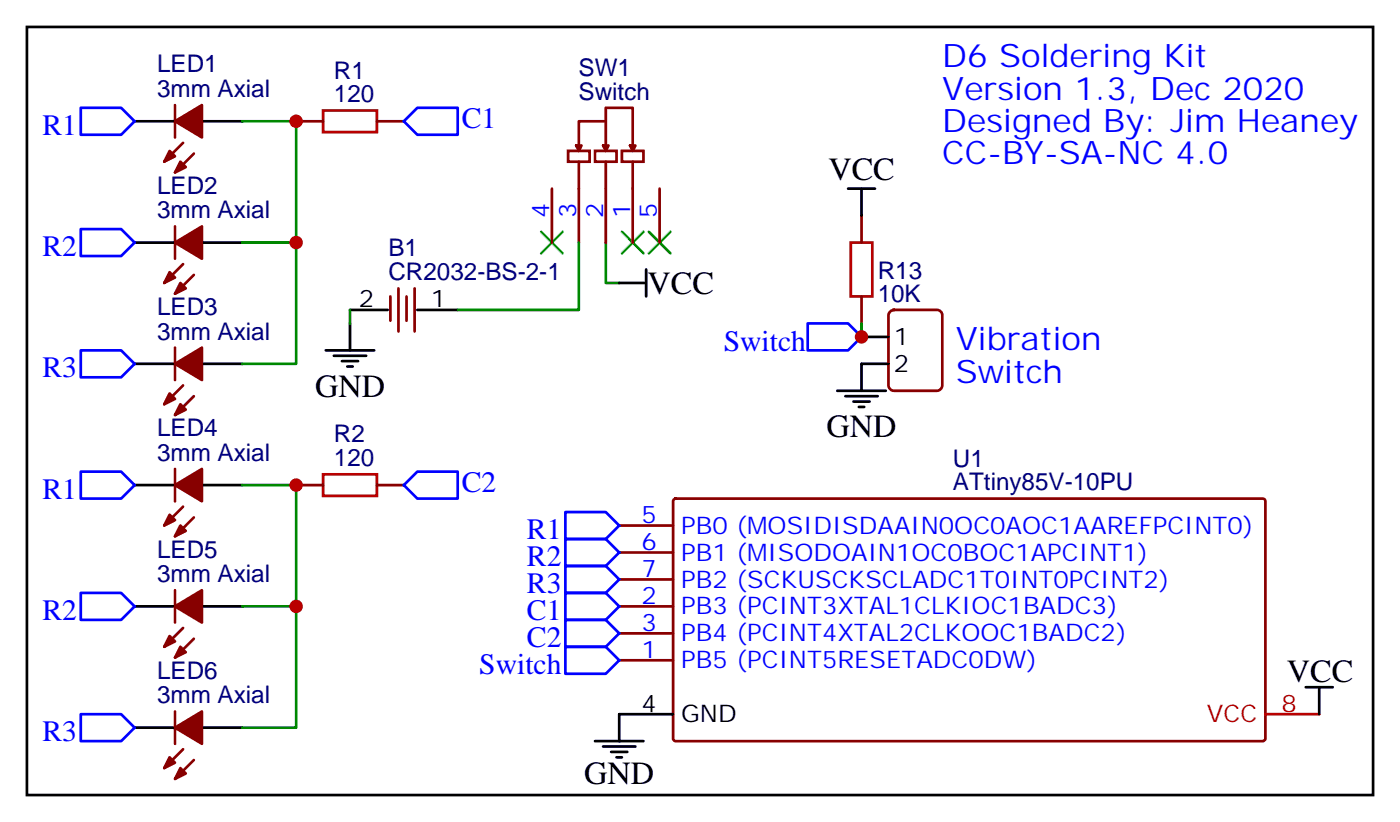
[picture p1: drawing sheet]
<svg xmlns="http://www.w3.org/2000/svg" width="183mm" height="108mm" viewBox="0 0 183 108" stroke-linecap="round" stroke-linejoin="round" font-family="sans-serif">
<g fill="none" stroke="#870000" stroke-width=".35">
<path d="M22.9 13.8v4.2M24 18.7l-2.5 2.5M38.8 15.9h3.5M49.4 15.9h3.5M74.4 19.8h2.9v1.4h-2.9zM75.5 19h.7l-.4 .8zM78 19.8h2.8v1.4h-2.8zM79 19h.7l-.3 .8zM79.4 15.9h-3.6v3.9M81.5 19.8h2.8v1.4h-2.8zM82.5 19h.8l-.4 .8zM82.9 19.4v-5.3h-3.5v5.7"/>
<path d="M22.9 29.6v4.3M24 34.6l-2.5 2.4M25.4 20.1l-2.5 2.5M25.4 36l-2.5 2.5M51.2 38.8v3.2M52.2 37.7v5.7M53.3 38.8v3.2M54.3 37.7v5.7M72.3 24.7v7.1M75.8 21.2v10.6M79.4 21.2v10.6M82.9 21.2v10.6"/>
<path d="M86.4 24.7v7.1M112.9 28.2v3.6M112.9 38.8v3.5M22.9 45.5v4.2M24 50.4l-2.5 2.5M25.4 51.9l-2.5 2.4M116.7 40.8l.4-.2h5.7a.71 .71 0 0 1 .7 .7v9.1a.76 .76 0 0 1-.7 .8h-5.7a.76 .76 0 0 1-.7-.8v-9.1zM22.9 61.4v4.2M22.9 77.3v4.2M24 66.3l-2.5 2.5M25.4 67.7l-2.5 2.5M38.8 63.5h3.5"/>
<path d="M49.4 63.5h3.5M81.1 79.4h7.1M81.1 68.8h7.1M81.1 72.3h7.1M81.1 75.8h7.1M88.3 65.4l.2-.1h77.1l.2 .3-.1 31.2-.2 .2h-77.1l-.2-.3zM22.9 93.1v4.3M24 82.2l-2.5 2.5M24 98.1l-2.5 2.4M25.4 83.6l-2.5 2.5M25.4 99.5l-2.5 2.5M81.1 86.4h7.1"/>
<path d="M81.1 82.9h7.1"/>
</g>
<g fill="none" stroke="#000" stroke-width=".35">
<path d="M3.5 3.5h176.4v100.6h-176.4zM17.6 15.9h5.3M26.5 15.9h5.2M17.6 31.8h5.3M26.5 31.8h5.2M81.1 37h3.6M84.7 35.3v3.5M111.1 24.7h3.6M112.9 24.7v3.5M17.6 47.6h5.3M26.5 47.6h5.2M42.7 45.9h6.3"/>
<path d="M43.7 46.6h4.3M44.8 47.3h2.1M45.5 48h.7M45.9 40.6h4.9M45.9 42.3v3.6M54.7 40.6h5.3M109.7 51.2h6.4M110.8 51.9h4.2M111.8 52.6h2.1M112.5 53.3h.7M112.9 44.1h3.5M116.4 47.6h-3.5v3.6"/>
<path d="M17.6 63.5h5.3M17.6 79.4h5.3M26.5 63.5h5.2M26.5 79.4h5.2M17.6 95.2h5.3M26.5 95.2h5.2M78 97h6.3M79 97.7h4.3M80.1 98.4h2.1M80.8 99.1h.7M88.2 93.5h-7.1v3.5M171.1 90h3.5"/>
<path d="M172.9 90v3.5"/>
</g>
<path d="M70.9 30.3l2.8 2.9M73.7 30.3l-2.8 2.9M81.5 30.3l2.8 2.9M84.3 30.3l-2.8 2.9M85 30.3l2.8 2.9M87.8 30.3l-2.8 2.9" fill="none" stroke="#3c3" stroke-width=".35"/>
<path d="M31.7 15.9h7.1v15.9h-7.1M38.8 31.8v15.8h-7.1M75.8 31.8v8.8h-15.8M79.4 31.8v5.2h1.7M45.9 40.6v1.7M112.9 42.3v1.8M31.7 63.5h7.1v15.9h-7.1M38.8 79.4v15.8h-7.1" fill="none" stroke="#008700" stroke-width=".35"/>
<path d="M165.8 93.5h7.1" fill="none" stroke="#f00" stroke-width=".35"/>
<g fill="#870000" stroke="#870000" stroke-width=".35">
<path d="M22.9 15.9l3.6-2.1v4.2z"/>
<path d="M22.2 19.8l.7 .7-1.4 .7z"/>
<path d="M23.6 21.2l.7 .7-1.4 .7z"/>
<path d="M22.9 31.8l3.6-2.2v4.3z"/>
<path d="M22.2 35.6l.7 .7-1.4 .7z"/>
<path d="M23.6 37l.7 .7-1.4 .8z"/>
<path d="M22.9 47.6l3.6-2.1v4.2z"/>
<path d="M22.2 51.5l.7 .7-1.4 .7z"/>
<path d="M23.6 52.9l.7 .7-1.4 .7z"/>
<path d="M22.9 63.5l3.6-2.1v4.2z"/>
<path d="M22.2 67.4l.7 .7-1.4 .7z"/>
<path d="M23.6 68.8l.7 .7-1.4 .7z"/>
<path d="M22.9 79.4l3.6-2.1v4.2z"/>
<path d="M22.2 83.3l.7 .7-1.4 .7z"/>
<path d="M23.6 84.7l.7 .7-1.4 .7z"/>
<path d="M22.9 95.2l3.6-2.1v4.3z"/>
<path d="M22.2 99.1l.7 .7-1.4 .7z"/>
<path d="M23.6 100.5l.7 .7-1.4 .8z"/>
</g>
<path d="M42.3 14.5h7.1v2.8h-7.1zM111.5 31.8h2.8v7h-2.8zM42.3 62.1h7.1v2.8h-7.1z" fill="none" stroke="#a10000" stroke-width=".35"/>
<g fill="none" stroke="#00f" stroke-width=".35">
<path d="M10.6 14.1h5.3l1.7 1.8-1.7 1.7h-5.3zM52.9 15.9l1.8-1.8h5.3v3.5h-5.3zM10.6 30h5.3l1.7 1.8-1.7 1.7h-5.3zM10.6 45.9h5.3l1.7 1.7-1.7 1.8h-5.3zM105.8 42.3h5.3l1.8 1.8-1.8 1.8h-5.3zM10.6 61.7h5.3l1.7 1.8-1.7 1.8h-5.3zM10.6 77.6h5.3l1.7 1.8-1.7 1.7h-5.3zM52.9 63.5l1.8-1.8h5.3v3.6h-5.3zM74.1 67h5.3l1.7 1.8-1.7 1.8h-5.3zM74.1 70.6h5.3l1.7 1.7-1.7 1.8h-5.3zM74.1 74.1h5.3l1.7 1.7-1.7 1.8h-5.3zM74.1 77.6h5.3l1.7 1.8-1.7 1.7h-5.3z"/>
<path d="M10.6 93.5h5.3l1.7 1.7-1.7 1.8h-5.3zM74.1 81.1h5.3l1.7 1.8-1.7 1.8h-5.3zM74.1 84.7h5.3l1.7 1.7-1.7 1.8h-5.3z"/>
</g>
<g fill="#c00">
<circle cx="38.8" cy="63.5" r=".88"/>
<circle cx="38.8" cy="79.4" r=".88"/>
<circle cx="38.8" cy="15.9" r=".88"/>
<circle cx="38.8" cy="31.7" r=".88"/>
<circle cx="112.9" cy="44.1" r=".88"/>
</g>
<g font-size="4.2" fill="#00f">
<text x="123.5" y="8.8">D6 Soldering Kit</text>
<text x="123.5" y="13.1">Version 1.3, Dec 2020</text>
<text x="123.5" y="17.3">Designed By: Jim Heaney</text>
<text x="123.5" y="21.5">CC-BY-SA-NC 4.0</text>
<text x="125.2" y="45.9">Vibration</text>
<text x="125.2" y="50.1">Switch</text>
</g>
<g font-size="4.2">
<text x="108.5" y="23.6">VCC</text>
<text x="84.8" y="38.5">VCC</text>
<text x="41.3" y="51.9">GND</text>
<text x="108.3" y="57.2">GND</text>
<text x="168.6" y="89.3">VCC</text>
<text x="76.6" y="102.7">GND</text>
</g>
<g font-size="3.9" fill="#00f">
<text x="5.6" y="17.6">R1</text>
<text x="60.5" y="16.7">C1</text>
<text x="5.6" y="33.5">R2</text>
<text x="94.8" y="46">Switch</text>
<text x="5.6" y="49.4">R3</text>
<text x="5.6" y="65.3">R1</text>
<text x="60.5" y="64.3">C2</text>
<text x="69.1" y="70.6">R1</text>
<text x="69.1" y="74.1">R2</text>
<text x="69.1" y="77.6">R3</text>
<text x="5.6" y="81.1">R2</text>
<text x="69.1" y="81.1">C1</text>
<text x="62.8" y="88.2">Switch</text>
<text x="69.1" y="84.7">C2</text>
<text x="5.6" y="97">R3</text>
</g>
<g font-size="3.2" fill="#000080">
<text x="20.6" y="9.5">LED1</text>
<text x="43.8" y="10.3">R1</text>
<text x="75.8" y="9.9">SW1</text>
<text x="20.6" y="12.7">3mm Axial</text>
<text x="43.8" y="13.4">120</text>
<text x="75.8" y="13.1">Switch</text>
<text x="20.6" y="28.6">3mm Axial</text>
<text x="20.6" y="25.4">LED2</text>
<text x="50.9" y="33.5">B1</text>
<text x="20.6" y="41.2">LED3</text>
<text x="50.9" y="36.7">CR2032-BS-2-1</text>
<text x="115" y="39.6">10K</text>
<text x="115" y="36.5">R13</text>
<text x="20.6" y="44.4">3mm Axial</text>
<text x="20.6" y="57.1">LED4</text>
<text x="43.8" y="57.9">R2</text>
<text x="20.6" y="60.3">3mm Axial</text>
<text x="43.8" y="61">120</text>
<text x="124.9" y="64.1">ATtiny85V-10PU</text>
<text x="124.9" y="61.1">U1</text>
<text x="20.6" y="76.2">3mm Axial</text>
<text x="20.6" y="73">LED5</text>
<text x="20.6" y="88.9">LED6</text>
<text x="20.6" y="92.1">3mm Axial</text>
</g>
<g font-size="3.2" fill="#00f">
<text x="72" y="28.5" transform="rotate(-90 72 28.5)">4</text>
<text x="75.5" y="28.5" transform="rotate(-90 75.5 28.5)">3</text>
<text x="79" y="28.5" transform="rotate(-90 79 28.5)">2</text>
<text x="82.5" y="28.5" transform="rotate(-90 82.5 28.5)">1</text>
<text x="86.1" y="28.5" transform="rotate(-90 86.1 28.5)">5</text>
<text x="84.1" y="68.4">5</text>
<text x="84.1" y="72">6</text>
<text x="89.3" y="69.8">PB0 (MOSIDISDAAIN0OC0AOC1AAREFPCINT0)</text>
<text x="84.1" y="75.5">7</text>
<text x="89.3" y="73.4">PB1 (MISODOAIN1OC0BOC1APCINT1)</text>
<text x="89.3" y="76.9">PB2 (SCKUSCKSCLADC1T0INT0PCINT2)</text>
<text x="84.1" y="79">2</text>
<text x="84.1" y="82.5">3</text>
<text x="89.3" y="80.4">PB3 (PCINT3XTAL1CLKIOC1BADC3)</text>
<text x="89.3" y="84">PB4 (PCINT4XTAL2CLKOOC1BADC2)</text>
<text x="84.1" y="86.1">1</text>
<text x="89.3" y="87.5">PB5 (PCINT5RESETADC0DW)</text>
</g>
<g font-size="3.2">
<text x="47" y="40.2">2</text>
<text x="56.4" y="40.2">1</text>
<text x="117.1" y="45.2">1</text>
<text x="117.1" y="48.7">2</text>
<text x="84.1" y="93.1">4</text>
<text x="89.3" y="94.5">GND</text>
</g>
<g font-size="3.2" fill="#f00">
<text x="158.1" y="94.5">VCC</text>
<text x="167.9" y="93.1">8</text>
</g>
</svg>
